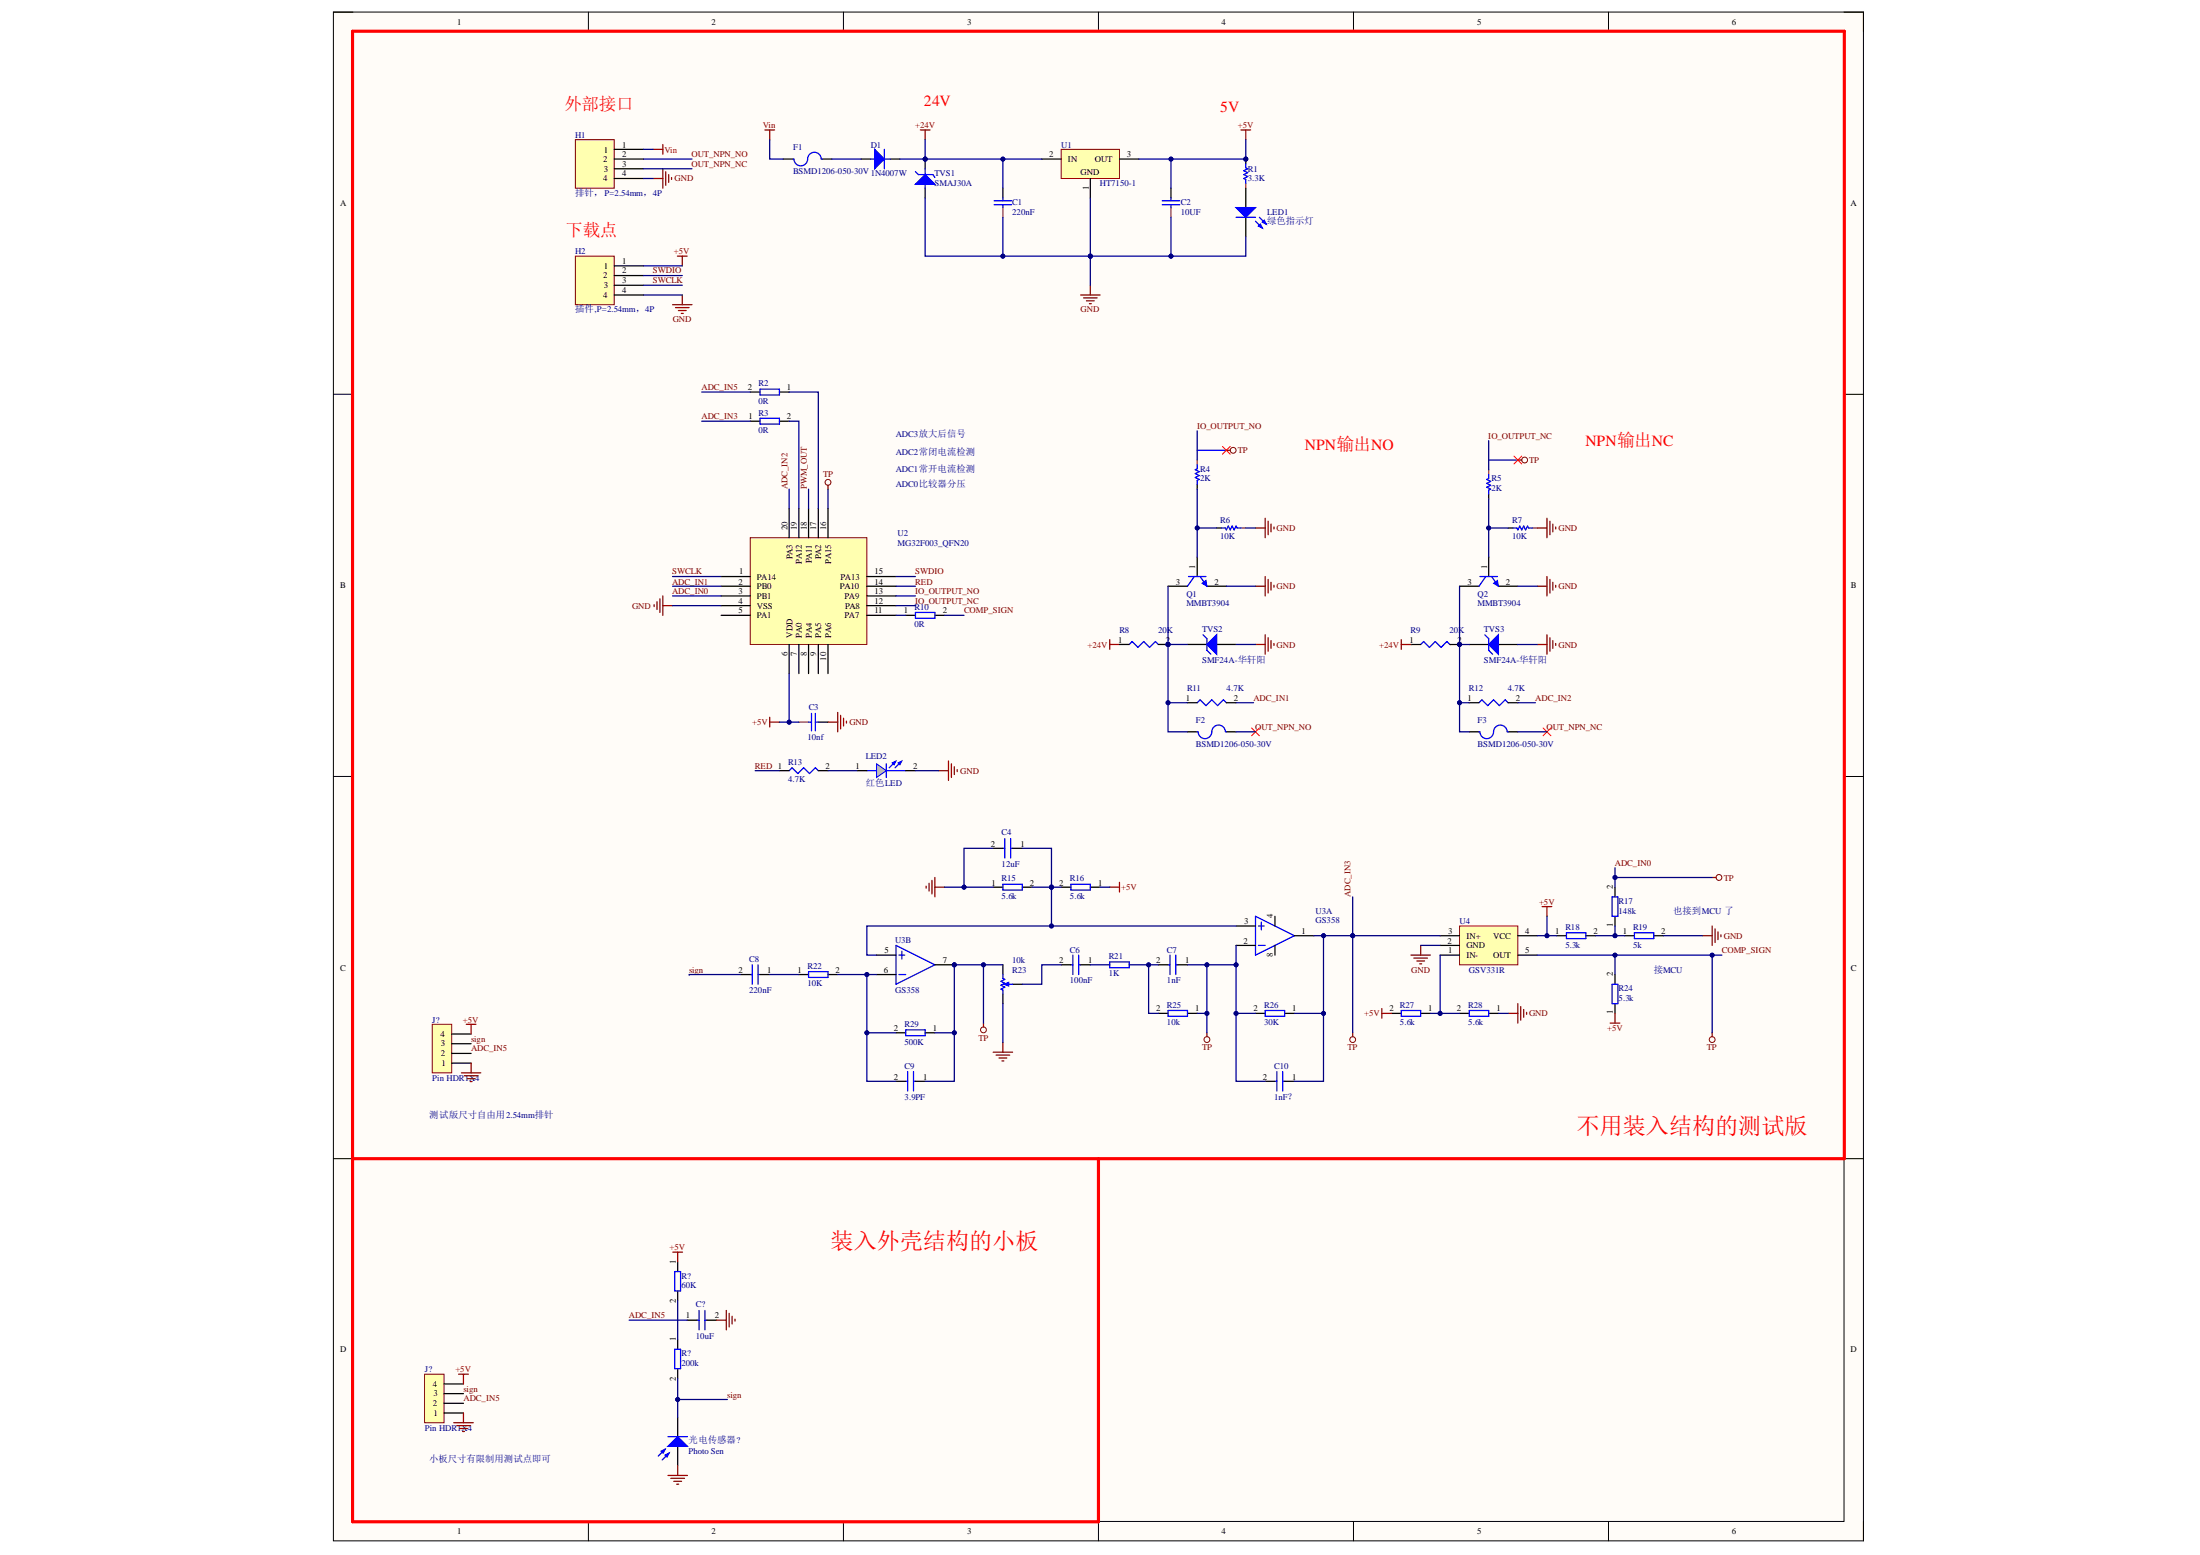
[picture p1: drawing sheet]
# Altium schematic sheet gs358贴片改插件方案.SchDoc
size 400 x 400 mm

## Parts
(Parts that share a designator on the sheet are numbered #1, #2 ... from top to bottom, then left to right.)
C1  220nF  [0603A]
C2  10UF  [0603A]
C3  10nf  [0603A]
C4  12uF
C6  100nF
C7  1nF
C8  220nF
C9  3.9PF
C10  1nF？
C?  10uF
D1  1N4007W  [D1]
F1  BSMD1206-050-30V  [1206]
F2  BSMD1206-050-30V  [1206]
F3  BSMD1206-050-30V  [1206]
H1  排针，P=2.54mm，4P  [Pin HDR1X4/2.54mm-S]
H2  插件,P=2.54mm，4P  [Pin HDR1X4/2.54mm-S]
J?#1  Pin HDR1X4  [Pin HDR1X4/2.54mm-S]
J?#2  Pin HDR1X4  [Pin HDR1X4/2.54mm-S]
LED1  绿色指示灯  [3.2X1.6X1.1]
LED2  红色LED  [0603V]
Q1  MMBT3904  [TO-226-AA]
Q2  MMBT3904  [TO-226-AA]
R1  3.3K  [0603]
R2  0R
R3  0R
R4  2K  [0603]
R5  2K  [0603]
R6  10K  [0603]
R7  10K  [0603]
R8  20K  [0402]
R9  20K  [0402]
R10  0R
R11  4.7K  [0402]
R12  4.7K  [0402]
R13  4.7K  [0402]
R15  5.6k
R16  5.6k
R17  148k
R18  5.3k
R19  5k
R21  1K
R22  10K
R23  10k  [POT4MM-2]
R24  5.3k
R25  10k
R26  30K
R27  5.6k
R28  5.6k
R29  500K
R?#1  60K
R?#2  200k
TVS1  SMAJ30A  [D2]
TVS2  SMF24A-华轩阳  [GLZZ0002ZA-A]
TVS3  SMF24A-华轩阳  [GLZZ0002ZA-A]
U1  HT7150-1  [SOT89N]
U2  MG32F003_QFN20  [HT3.96-11P]
U3  GS358  [SOP-8]  (parts A,B of 2)
U4  GSV331R  [SC70]
光电传感器?  Photo Sen  [PIN2]

## Blocks framed on the sheet
不用装入结构的测试版: C1-C4 C6-C10 D1 F1-F3 H1 H2 J?#1 LED1 LED2 Q1 Q2 R1-R13 R15-R19 R21-R29 TVS1-TVS3 U1-U4

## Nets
+5V: C2.1 C3.2 H2.1 J?#1.4 J?#2.4 R1.1 R16.1 R18.1 R24.1 R27.2 R?#1.1 U1.3(OUT) U2.6(VDD) U4.4(VCC)
+24V: C1.1 D1.2(K) R8.1 R9.1 TVS1.2 U1.2(IN)
ADC_IN0: C7.1 C9.1 C10.1 C10.2 R3.1 R10.2 R17.2 R23.CW(+) R24.2 R25.1 R26.1 R26.2 R29.1 U2.3(PB1) U2.16(PA15) U3.1 U3.2 U3.7 U4.3(IN+) U4.5(OUT)  [also labelled ADC_IN3, COMP_SIGN, TP]
GND: C1.2 C2.2 C3.1 C4.2 C?.2 H1.4 H2.4 J?#1.1 J?#2.1 LED1.2(K) LED2.2(CATHODE) Q1.2(E) Q2.2(E) R6.2 R7.2 R15.1 R19.2 R23.CCW(-) R28.1 TVS1.1 TVS2.2(A) TVS3.2(A) U1.1(GND) U2.4(VSS) U4.2(GND) 光电传感器?.1(A)
Vin: F1.2 H1.1
ADC_IN1: R11.2 U2.2(PB0)
ADC_IN2: R12.2 U2.20(PA3)
ADC_IN5: C?.1 J?#1.2 J?#2.2 R2.2
IO_OUTPUT_NC: R5.2 U2.12(PA8)
IO_OUTPUT_NO: R4.2 U2.13(PA9)
OUT_NPN_NC: F3.2 H1.3
OUT_NPN_NO: F2.2 H1.2
PWM_OUT: U2.18(PA11)
RED: R13.1 U2.14(PA10)
sign: C8.2 J?#1.3 J?#2.3 R?#2.2 光电传感器?.2(K)
SWCLK: H2.3 U2.1(PA14)
SWDIO: H2.2 U2.15(PA13)
NetC4_1: C4.1 R15.2 R16.2 U3.3 U3.5
NetC6_2: C6.2 R23.W
NetC7_2: C7.2 R25.2
NetC8_1: C8.1 R22.1
NetC9_2: C9.2 R22.2 R29.2 U3.6
NetD1_1: D1.1(A) F1.1
NetF2_1: F2.1 Q1.3(C) R8.2 R11.1 TVS2.1(K)
NetF3_1: F3.1 Q2.3(C) R9.2 R12.1 TVS3.1(K)
NetLED1_1: LED1.1(A) R1.2
NetLED2_1: LED2.1(ANODE) R13.2
NetQ1_1: Q1.1(B) R4.1 R6.1
NetQ2_1: Q2.1(B) R5.1 R7.1
NetR2_1: R2.1 U2.17(PA2)
NetR3_2: R3.2 U2.19(PA12)
NetR10_1: R10.1 U2.11(PA7)
NetR17_1: R17.1 R18.2 R19.1
NetR27_1: R27.1 R28.2 U4.1(IN-)
NetR?#1_2: R?#1.2 R?#2.1

Not connected (* = marked no-connect by the designer): C6 1; R21 1 2; U2 5(PA1) 7(PA0) 8(PA4) 9(PA5) 10(PA6); U3 4 8

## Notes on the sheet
- 外部接口
- 24V
- 5V
- 下载点
- ADC3放大后信号
- ADC0比较器分压
- ADC1常开电流检测
- ADC2常闭电流检测
- NPN输出NO
- NPN输出NC
- (near R19) 也接到MCU 了
- 接MCU
- 测试版尺寸自由用2.54mm排针
- 装入外壳结构的小板
- 小板尺寸有限制用测试点即可
- Labels drawn without touching a wire or pin: TP
